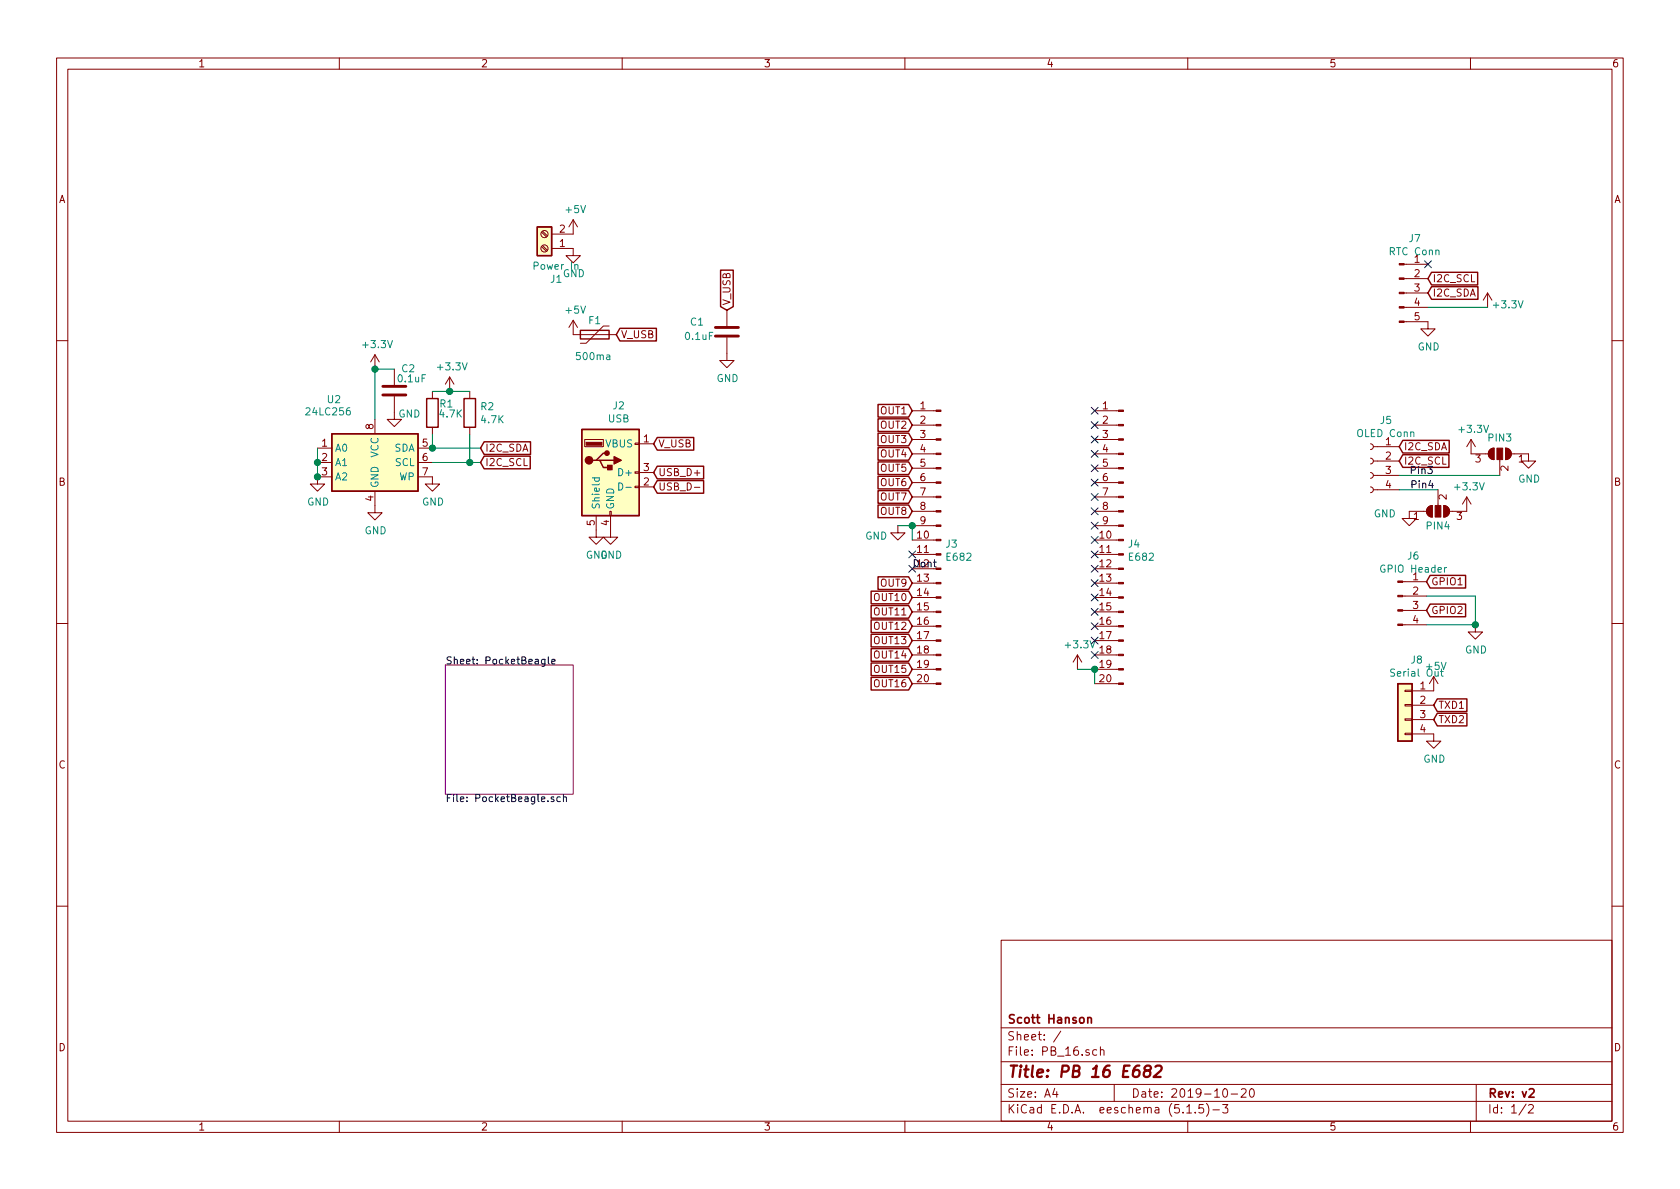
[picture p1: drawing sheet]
EESchema Schematic File Version 4
EELAYER 30 0
EELAYER END
$Descr A4 11693 8268
encoding utf-8
Sheet 1 2
Title "PB 16 E682"
Date "2019-10-20"
Rev "v2"
Comp "Scott Hanson"
Comment1 ""
Comment2 ""
Comment3 ""
Comment4 ""
$EndDescr
$Sheet
S 3100 4620 890  900 
U 5D413C25
F0 "PocketBeagle" 50
F1 "PocketBeagle.sch" 50
$EndSheet
Text GLabel 9940 2030 2    50   Input ~ 0
I2C_SDA
Text GLabel 9940 1930 2    50   Input ~ 0
I2C_SCL
Wire Wire Line
	9740 3300 10440 3300
NoConn ~ 9940 1830
$Comp
L Connector:Conn_01x04_Female J5
U 1 1
P 9540 3200
F 0 "J5" H 9432 3485 50  0000 C CNN
F 1 "OLED Conn" H 9432 3394 50  0000 C CNN
F 2 "Connector_PinSocket_2.54mm:PinSocket_1x04_P2.54mm_Vertical" H 9540 3200 50  0001 C CNN
F 3 "~" H 9540 3200 50  0001 C CNN
F 4 "S7002-ND" H 9540 3200 50  0001 C CNN "Digi-Key_PN"
F 5 "PPTC041LFBN-RC" H 9540 3200 50  0001 C CNN "MPN"
	1    9540 3200
	-1   0    0    -1  
$EndComp
$Comp
L power:+3.3V #PWR?
U 1 1
P 10210 3550
AR Path="/5D413C25/5D5800B2" Ref="#PWR?"  Part="1" 
AR Path="/5D5800B2" Ref="#PWR014"  Part="1" 
F 0 "#PWR014" H 10210 3400 50  0001 C CNN
F 1 "+3.3V" H 10225 3723 50  0000 C CNN
F 2 "" H 10210 3550 50  0001 C CNN
F 3 "" H 10210 3550 50  0001 C CNN
	1    10210 3550
	1    0    0    -1  
$EndComp
$Comp
L power:+3.3V #PWR?
U 1 1
P 10355 2130
AR Path="/5D413C25/5D580B89" Ref="#PWR?"  Part="1" 
AR Path="/5D580B89" Ref="#PWR011"  Part="1" 
F 0 "#PWR011" H 10355 1980 50  0001 C CNN
F 1 "+3.3V" H 10495 2150 50  0000 C CNN
F 2 "" H 10355 2130 50  0001 C CNN
F 3 "" H 10355 2130 50  0001 C CNN
	1    10355 2130
	1    0    0    -1  
$EndComp
$Comp
L power:GND #PWR010
U 1 1
P 9810 3550
F 0 "#PWR010" H 9810 3300 50  0001 C CNN
F 1 "GND" H 9640 3535 50  0000 C CNN
F 2 "" H 9810 3550 50  0001 C CNN
F 3 "" H 9810 3550 50  0001 C CNN
	1    9810 3550
	1    0    0    -1  
$EndComp
Text GLabel 6350 2850 0    50   Input ~ 0
OUT1
Text GLabel 6350 2950 0    50   Input ~ 0
OUT2
Text GLabel 6350 3050 0    50   Input ~ 0
OUT3
Text GLabel 6350 3150 0    50   Input ~ 0
OUT4
Text GLabel 6350 3250 0    50   Input ~ 0
OUT5
Text GLabel 6350 3350 0    50   Input ~ 0
OUT6
Text GLabel 6350 3450 0    50   Input ~ 0
OUT7
Text GLabel 6350 3550 0    50   Input ~ 0
OUT8
Text GLabel 6350 4050 0    50   Input ~ 0
OUT9
Text GLabel 6350 4150 0    50   Input ~ 0
OUT10
Text GLabel 6350 4250 0    50   Input ~ 0
OUT11
Text GLabel 6350 4550 0    50   Input ~ 0
OUT14
Text GLabel 6350 4650 0    50   Input ~ 0
OUT15
Text GLabel 6350 4750 0    50   Input ~ 0
OUT16
Text GLabel 6350 4350 0    50   Input ~ 0
OUT12
Text GLabel 6350 4450 0    50   Input ~ 0
OUT13
$Comp
L power:GND #PWR07
U 1 1
P 6250 3650
F 0 "#PWR07" H 6250 3400 50  0001 C CNN
F 1 "GND" H 6100 3580 50  0000 C CNN
F 2 "" H 6250 3650 50  0001 C CNN
F 3 "" H 6250 3650 50  0001 C CNN
	1    6250 3650
	1    0    0    -1  
$EndComp
$Comp
L Connector:Conn_01x20_Male J3
U 1 1
P 6550 3750
F 0 "J3" H 6522 3724 50  0000 R CNN
F 1 "E682" H 6522 3633 50  0000 R CNN
F 2 "Connector_PinHeader_2.54mm:PinHeader_1x20_P2.54mm_Vertical" H 6550 3750 50  0001 C CNN
F 3 "~" H 6550 3750 50  0001 C CNN
F 4 "732-5329-ND" H 6550 3750 50  0001 C CNN "Digi-Key_PN"
F 5 "61302011121" H 6550 3750 50  0001 C CNN "MPN"
	1    6550 3750
	-1   0    0    -1  
$EndComp
$Comp
L Connector:Conn_01x20_Male J4
U 1 1
P 7820 3750
F 0 "J4" H 7792 3724 50  0000 R CNN
F 1 "E682" H 7792 3633 50  0000 R CNN
F 2 "Connector_PinHeader_2.54mm:PinHeader_1x20_P2.54mm_Vertical" H 7820 3750 50  0001 C CNN
F 3 "~" H 7820 3750 50  0001 C CNN
F 4 "732-5329-ND" H 7820 3750 50  0001 C CNN "Digi-Key_PN"
F 5 "61302011121" H 7820 3750 50  0001 C CNN "MPN"
	1    7820 3750
	-1   0    0    -1  
$EndComp
Wire Wire Line
	6350 3650 6250 3650
NoConn ~ 7620 2850
NoConn ~ 7620 2950
NoConn ~ 7620 3050
NoConn ~ 7620 3150
NoConn ~ 7620 3250
NoConn ~ 7620 3350
NoConn ~ 7620 3450
NoConn ~ 7620 3550
NoConn ~ 7620 3650
NoConn ~ 7620 3750
NoConn ~ 7620 3850
NoConn ~ 7620 3950
NoConn ~ 7620 4050
NoConn ~ 7620 4150
NoConn ~ 7620 4250
NoConn ~ 7620 4350
NoConn ~ 7620 4450
NoConn ~ 7620 4550
Text GLabel 9740 3100 2    50   Input ~ 0
I2C_SDA
Text GLabel 9740 3200 2    50   Input ~ 0
I2C_SCL
Wire Wire Line
	9940 2130 10355 2130
$Comp
L Connector:Screw_Terminal_01x02 J1
U 1 1
P 3790 1720
F 0 "J1" H 3708 1937 50  0000 C CNN
F 1 "Power In" H 3708 1846 50  0000 C CNN
F 2 "MKDS1_2-3.81:PHOENIX_MKDS1%2f2-3.81" H 3790 1720 50  0001 C CNN
F 3 "~" H 3790 1720 50  0001 C CNN
F 4 "277-1947-ND" H 3790 1720 50  0001 C CNN "Digi-Key_PN"
F 5 "1727010" H 3790 1720 50  0001 C CNN "MPN"
	1    3790 1720
	-1   0    0    1   
$EndComp
Text GLabel 5060 2150 1    50   Input ~ 0
V_USB
$Comp
L power:GND #PWR?
U 1 1
P 5060 2450
AR Path="/5D413C25/5D5420A1" Ref="#PWR?"  Part="1" 
AR Path="/5D5420A1" Ref="#PWR06"  Part="1" 
F 0 "#PWR06" H 5060 2200 50  0001 C CNN
F 1 "GND" H 5065 2277 50  0000 C CNN
F 2 "" H 5060 2450 50  0001 C CNN
F 3 "" H 5060 2450 50  0001 C CNN
	1    5060 2450
	1    0    0    -1  
$EndComp
$Comp
L Device:C C?
U 1 1
P 5060 2300
AR Path="/5D413C25/5D54209B" Ref="C?"  Part="1" 
AR Path="/5D54209B" Ref="C1"  Part="1" 
F 0 "C1" H 4800 2370 50  0000 L CNN
F 1 "0.1uF" H 4760 2270 50  0000 L CNN
F 2 "Capacitor_THT:C_Rect_L7.0mm_W2.0mm_P5.00mm" H 5098 2150 50  0001 C CNN
F 3 "~" H 5060 2300 50  0001 C CNN
F 4 "478-7336-1-ND" H 5060 2300 50  0001 C CNN "Digi-Key_PN"
F 5 "SR215C104KARTR1" H 5060 2300 50  0001 C CNN "MPN"
	1    5060 2300
	1    0    0    -1  
$EndComp
$Comp
L power:+5V #PWR03
U 1 1
P 3990 2320
F 0 "#PWR03" H 3990 2170 50  0001 C CNN
F 1 "+5V" H 4005 2493 50  0000 C CNN
F 2 "" H 3990 2320 50  0001 C CNN
F 3 "" H 3990 2320 50  0001 C CNN
	1    3990 2320
	1    0    0    -1  
$EndComp
Text GLabel 4290 2320 2    50   Input ~ 0
V_USB
$Comp
L Device:Polyfuse F1
U 1 1
P 4140 2320
F 0 "F1" V 4040 2320 50  0000 C CNN
F 1 "500ma" V 4290 2310 50  0000 C CNN
F 2 "Fuse:Fuse_BelFuse_0ZRE0005FF_L8.3mm_W3.8mm" H 4190 2120 50  0001 L CNN
F 3 "~" H 4140 2320 50  0001 C CNN
F 4 "RXEF050-2HFCT-ND" H 4140 2320 50  0001 C CNN "Digi-Key_PN"
F 5 "RXEF050-2" H 4140 2320 50  0001 C CNN "MPN"
	1    4140 2320
	0    1    1    0   
$EndComp
$Comp
L power:+5V #PWR01
U 1 1
P 3990 1620
F 0 "#PWR01" H 3990 1470 50  0001 C CNN
F 1 "+5V" H 4005 1793 50  0000 C CNN
F 2 "" H 3990 1620 50  0001 C CNN
F 3 "" H 3990 1620 50  0001 C CNN
	1    3990 1620
	1    0    0    -1  
$EndComp
$Comp
L power:GND #PWR04
U 1 1
P 4150 3680
F 0 "#PWR04" H 4150 3430 50  0001 C CNN
F 1 "GND" H 4155 3507 50  0000 C CNN
F 2 "" H 4150 3680 50  0001 C CNN
F 3 "" H 4150 3680 50  0001 C CNN
	1    4150 3680
	1    0    0    -1  
$EndComp
$Comp
L Connector:USB_A J2
U 1 1
P 4250 3280
F 0 "J2" H 4307 3747 50  0000 C CNN
F 1 "USB" H 4307 3656 50  0000 C CNN
F 2 "Connector_USB:USB_A_Molex_105057_Vertical" H 4400 3230 50  0001 C CNN
F 3 " ~" H 4400 3230 50  0001 C CNN
F 4 "WM8672-ND" H 4250 3280 50  0001 C CNN "Digi-Key_PN"
F 5 "1050570001" H 4250 3280 50  0001 C CNN "MPN"
	1    4250 3280
	1    0    0    -1  
$EndComp
Text GLabel 4550 3380 2    50   Input ~ 0
USB_D-
Text GLabel 4550 3280 2    50   Input ~ 0
USB_D+
Text GLabel 4550 3080 2    50   Input ~ 0
V_USB
$Comp
L power:GND #PWR05
U 1 1
P 4250 3680
F 0 "#PWR05" H 4250 3430 50  0001 C CNN
F 1 "GND" H 4255 3507 50  0000 C CNN
F 2 "" H 4250 3680 50  0001 C CNN
F 3 "" H 4250 3680 50  0001 C CNN
	1    4250 3680
	1    0    0    -1  
$EndComp
$Comp
L power:GND #PWR02
U 1 1
P 3990 1720
F 0 "#PWR02" H 3990 1470 50  0001 C CNN
F 1 "GND" H 3995 1547 50  0000 C CNN
F 2 "" H 3990 1720 50  0001 C CNN
F 3 "" H 3990 1720 50  0001 C CNN
	1    3990 1720
	1    0    0    -1  
$EndComp
$Comp
L power:GND #PWR013
U 1 1
P 10270 4340
F 0 "#PWR013" H 10270 4090 50  0001 C CNN
F 1 "GND" H 10275 4167 50  0000 C CNN
F 2 "" H 10270 4340 50  0001 C CNN
F 3 "" H 10270 4340 50  0001 C CNN
	1    10270 4340
	1    0    0    -1  
$EndComp
Text GLabel 9930 4040 2    50   Input ~ 0
GPIO1
Text GLabel 9930 4240 2    50   Input ~ 0
GPIO2
Wire Wire Line
	10270 4340 9930 4340
Connection ~ 10270 4340
Wire Wire Line
	10270 4140 10270 4340
Wire Wire Line
	9930 4140 10270 4140
$Comp
L Connector:Conn_01x04_Male J6
U 1 1
P 9730 4140
F 0 "J6" H 9838 4421 50  0000 C CNN
F 1 "GPIO Header" H 9838 4330 50  0000 C CNN
F 2 "Connector_JST:JST_XH_B4B-XH-A_1x04_P2.50mm_Vertical" H 9730 4140 50  0001 C CNN
F 3 "~" H 9730 4140 50  0001 C CNN
F 4 "455-2249-ND" H 9730 4140 50  0001 C CNN "Digi-Key_PN"
F 5 "B4B-XH-A(LF)(SN)" H 9730 4140 50  0001 C CNN "MPN"
	1    9730 4140
	1    0    0    -1  
$EndComp
$Comp
L Connector_Generic:Conn_01x04 J8
U 1 1
P 9780 4900
F 0 "J8" H 9698 5217 50  0000 C CNN
F 1 "Serial Out" H 9698 5126 50  0000 C CNN
F 2 "Connector_PinHeader_2.54mm:PinHeader_1x04_P2.54mm_Vertical" H 9780 4900 50  0001 C CNN
F 3 "~" H 9780 4900 50  0001 C CNN
F 4 "732-5317-ND" H 9780 4900 50  0001 C CNN "Digi-Key_PN"
F 5 "61300411121" H 9780 4900 50  0001 C CNN "MPN"
	1    9780 4900
	-1   0    0    -1  
$EndComp
$Comp
L power:+5V #PWR0101
U 1 1
P 9980 4800
F 0 "#PWR0101" H 9980 4650 50  0001 C CNN
F 1 "+5V" H 9995 4973 50  0000 C CNN
F 2 "" H 9980 4800 50  0001 C CNN
F 3 "" H 9980 4800 50  0001 C CNN
	1    9980 4800
	1    0    0    -1  
$EndComp
$Comp
L power:GND #PWR0102
U 1 1
P 9980 5100
F 0 "#PWR0102" H 9980 4850 50  0001 C CNN
F 1 "GND" H 9985 4927 50  0000 C CNN
F 2 "" H 9980 5100 50  0001 C CNN
F 3 "" H 9980 5100 50  0001 C CNN
	1    9980 5100
	1    0    0    -1  
$EndComp
Text GLabel 9980 4900 2    50   Input ~ 0
TXD1
Text GLabel 9980 5000 2    50   Input ~ 0
TXD2
$Comp
L power:+3.3V #PWR?
U 1 1
P 7500 4650
AR Path="/5D413C25/5D78227D" Ref="#PWR?"  Part="1" 
AR Path="/5D78227D" Ref="#PWR0103"  Part="1" 
F 0 "#PWR0103" H 7500 4500 50  0001 C CNN
F 1 "+3.3V" H 7515 4823 50  0000 C CNN
F 2 "" H 7500 4650 50  0001 C CNN
F 3 "" H 7500 4650 50  0001 C CNN
	1    7500 4650
	1    0    0    -1  
$EndComp
Wire Wire Line
	7500 4650 7620 4650
Wire Wire Line
	7620 4650 7620 4750
Connection ~ 7620 4650
Wire Wire Line
	6350 3650 6350 3750
Connection ~ 6350 3650
NoConn ~ 6350 3850
NoConn ~ 6350 3950
Text Label 6350 3950 0    50   ~ 0
Dont
$Comp
L Memory_EEPROM:24LC256 U2
U 1 1
P 2610 3210
F 0 "U2" H 2325 3650 50  0000 C CNN
F 1 "24LC256" H 2285 3565 50  0000 C CNN
F 2 "Package_DIP:DIP-8_W7.62mm" H 2610 3210 50  0001 C CNN
F 3 "http://ww1.microchip.com/downloads/en/devicedoc/21203m.pdf" H 2610 3210 50  0001 C CNN
F 4 "1219-1052-ND" H 2610 3210 50  0001 C CNN "Digi-Key_PN"
F 5 "FT24C256A-UDR-B" H 2610 3210 50  0001 C CNN "MPN"
	1    2610 3210
	1    0    0    -1  
$EndComp
$Comp
L Device:R R2
U 1 1
P 3270 2865
F 0 "R2" H 3340 2911 50  0000 L CNN
F 1 "4.7K" H 3340 2820 50  0000 L CNN
F 2 "Resistor_THT:R_Axial_DIN0207_L6.3mm_D2.5mm_P7.62mm_Horizontal" V 3200 2865 50  0001 C CNN
F 3 "~" H 3270 2865 50  0001 C CNN
F 4 "CF14JT4K70CT-ND" H 3270 2865 50  0001 C CNN "Digi-Key_PN"
F 5 "CF14JT4K70" H 3270 2865 50  0001 C CNN "MPN"
	1    3270 2865
	1    0    0    -1  
$EndComp
$Comp
L Device:R R1
U 1 1
P 3010 2865
F 0 "R1" H 3055 2930 50  0000 L CNN
F 1 "4.7K" H 3050 2860 50  0000 L CNN
F 2 "Resistor_THT:R_Axial_DIN0207_L6.3mm_D2.5mm_P7.62mm_Horizontal" V 2940 2865 50  0001 C CNN
F 3 "~" H 3010 2865 50  0001 C CNN
F 4 "CF14JT4K70CT-ND" H 3010 2865 50  0001 C CNN "Digi-Key_PN"
F 5 "CF14JT4K70" H 3010 2865 50  0001 C CNN "MPN"
	1    3010 2865
	1    0    0    -1  
$EndComp
$Comp
L Device:C C2
U 1 1
P 2745 2710
F 0 "C2" H 2790 2865 50  0000 L CNN
F 1 "0.1uF" H 2760 2795 50  0000 L CNN
F 2 "Capacitor_THT:C_Rect_L7.0mm_W2.0mm_P5.00mm" H 2783 2560 50  0001 C CNN
F 3 "~" H 2745 2710 50  0001 C CNN
F 4 "478-7336-1-ND" H 2745 2710 50  0001 C CNN "Digi-Key_PN"
F 5 "SR215C104KARTR1" H 2745 2710 50  0001 C CNN "MPN"
	1    2745 2710
	1    0    0    -1  
$EndComp
$Comp
L power:GND #PWR?
U 1 1
P 2610 3510
AR Path="/5D413C25/5DAD60BD" Ref="#PWR?"  Part="1" 
AR Path="/5DAD60BD" Ref="#PWR022"  Part="1" 
F 0 "#PWR022" H 2610 3260 50  0001 C CNN
F 1 "GND" H 2615 3337 50  0000 C CNN
F 2 "" H 2610 3510 50  0001 C CNN
F 3 "" H 2610 3510 50  0001 C CNN
	1    2610 3510
	1    0    0    -1  
$EndComp
$Comp
L power:+3.3V #PWR?
U 1 1
P 2610 2560
AR Path="/5D413C25/5DAD6A63" Ref="#PWR?"  Part="1" 
AR Path="/5DAD6A63" Ref="#PWR09"  Part="1" 
F 0 "#PWR09" H 2610 2410 50  0001 C CNN
F 1 "+3.3V" H 2625 2733 50  0000 C CNN
F 2 "" H 2610 2560 50  0001 C CNN
F 3 "" H 2610 2560 50  0001 C CNN
	1    2610 2560
	1    0    0    -1  
$EndComp
$Comp
L power:+3.3V #PWR?
U 1 1
P 3130 2715
AR Path="/5D413C25/5DAD7955" Ref="#PWR?"  Part="1" 
AR Path="/5DAD7955" Ref="#PWR025"  Part="1" 
F 0 "#PWR025" H 3130 2565 50  0001 C CNN
F 1 "+3.3V" H 3145 2888 50  0000 C CNN
F 2 "" H 3130 2715 50  0001 C CNN
F 3 "" H 3130 2715 50  0001 C CNN
	1    3130 2715
	1    0    0    -1  
$EndComp
Wire Wire Line
	3010 3210 3270 3210
Wire Wire Line
	3270 3210 3270 3015
Text GLabel 3345 3110 2    50   Input ~ 0
I2C_SDA
Text GLabel 3345 3210 2    50   Input ~ 0
I2C_SCL
$Comp
L power:GND #PWR?
U 1 1
P 2210 3310
AR Path="/5D413C25/5DADA8C3" Ref="#PWR?"  Part="1" 
AR Path="/5DADA8C3" Ref="#PWR08"  Part="1" 
F 0 "#PWR08" H 2210 3060 50  0001 C CNN
F 1 "GND" H 2215 3137 50  0000 C CNN
F 2 "" H 2210 3310 50  0001 C CNN
F 3 "" H 2210 3310 50  0001 C CNN
	1    2210 3310
	1    0    0    -1  
$EndComp
Wire Wire Line
	2210 3310 2210 3210
Connection ~ 2210 3310
Connection ~ 2210 3210
Wire Wire Line
	2210 3210 2210 3110
Wire Wire Line
	2610 2910 2610 2560
Connection ~ 2610 2560
$Comp
L power:GND #PWR?
U 1 1
P 2745 2860
AR Path="/5D413C25/5DADC472" Ref="#PWR?"  Part="1" 
AR Path="/5DADC472" Ref="#PWR023"  Part="1" 
F 0 "#PWR023" H 2745 2610 50  0001 C CNN
F 1 "GND" H 2850 2850 50  0000 C CNN
F 2 "" H 2745 2860 50  0001 C CNN
F 3 "" H 2745 2860 50  0001 C CNN
	1    2745 2860
	1    0    0    -1  
$EndComp
$Comp
L power:GND #PWR?
U 1 1
P 3010 3310
AR Path="/5D413C25/5DADCCF6" Ref="#PWR?"  Part="1" 
AR Path="/5DADCCF6" Ref="#PWR024"  Part="1" 
F 0 "#PWR024" H 3010 3060 50  0001 C CNN
F 1 "GND" H 3015 3137 50  0000 C CNN
F 2 "" H 3010 3310 50  0001 C CNN
F 3 "" H 3010 3310 50  0001 C CNN
	1    3010 3310
	1    0    0    -1  
$EndComp
Wire Wire Line
	2610 2560 2745 2560
Wire Wire Line
	3010 2715 3130 2715
Connection ~ 3130 2715
Wire Wire Line
	3130 2715 3270 2715
Wire Wire Line
	3010 3015 3010 3110
Wire Wire Line
	3010 3110 3345 3110
Connection ~ 3010 3110
Wire Wire Line
	3345 3210 3270 3210
Connection ~ 3270 3210
$Comp
L Jumper:SolderJumper_3_Open PIN3
U 1 1
P 10440 3150
F 0 "PIN3" H 10440 3263 50  0000 C CNN
F 1 "SolderJumper_3_Open" H 10440 3264 50  0001 C CNN
F 2 "Jumper:SolderJumper-3_P1.3mm_Open_Pad1.0x1.5mm" H 10440 3150 50  0001 C CNN
F 3 "~" H 10440 3150 50  0001 C CNN
	1    10440 3150
	-1   0    0    -1  
$EndComp
$Comp
L Jumper:SolderJumper_3_Open PIN4
U 1 1
P 10010 3550
F 0 "PIN4" H 10010 3655 50  0000 C CNN
F 1 "SolderJumper_3_Open" H 10010 3754 50  0001 C CNN
F 2 "Jumper:SolderJumper-3_P1.3mm_Open_Pad1.0x1.5mm" H 10010 3550 50  0001 C CNN
F 3 "~" H 10010 3550 50  0001 C CNN
	1    10010 3550
	1    0    0    1   
$EndComp
$Comp
L power:GND #PWR012
U 1 1
P 10640 3150
F 0 "#PWR012" H 10640 2900 50  0001 C CNN
F 1 "GND" H 10645 2977 50  0000 C CNN
F 2 "" H 10640 3150 50  0001 C CNN
F 3 "" H 10640 3150 50  0001 C CNN
	1    10640 3150
	1    0    0    -1  
$EndComp
$Comp
L Connector:Conn_01x05_Male J7
U 1 1
P 9740 2030
F 0 "J7" H 9848 2411 50  0000 C CNN
F 1 "RTC Conn" H 9848 2320 50  0000 C CNN
F 2 "Connector_PinHeader_2.54mm:PinHeader_1x05_P2.54mm_Vertical" H 9740 2030 50  0001 C CNN
F 3 "~" H 9740 2030 50  0001 C CNN
F 4 "732-5318-ND" H 9740 2030 50  0001 C CNN "Digi-Key_PN"
F 5 "61300511121" H 9740 2030 50  0001 C CNN "MPN"
	1    9740 2030
	1    0    0    -1  
$EndComp
Wire Wire Line
	9740 3400 10010 3400
$Comp
L power:GND #PWR0104
U 1 1
P 9940 2230
F 0 "#PWR0104" H 9940 1980 50  0001 C CNN
F 1 "GND" H 9945 2057 50  0000 C CNN
F 2 "" H 9940 2230 50  0001 C CNN
F 3 "" H 9940 2230 50  0001 C CNN
	1    9940 2230
	1    0    0    -1  
$EndComp
$Comp
L power:+3.3V #PWR?
U 1 1
P 10240 3150
AR Path="/5D413C25/5E8D3122" Ref="#PWR?"  Part="1" 
AR Path="/5E8D3122" Ref="#PWR0105"  Part="1" 
F 0 "#PWR0105" H 10240 3000 50  0001 C CNN
F 1 "+3.3V" H 10255 3323 50  0000 C CNN
F 2 "" H 10240 3150 50  0001 C CNN
F 3 "" H 10240 3150 50  0001 C CNN
	1    10240 3150
	1    0    0    -1  
$EndComp
Text Label 9810 3300 0    50   ~ 0
Pin3
Text Label 9815 3400 0    50   ~ 0
Pin4
$EndSCHEMATC
